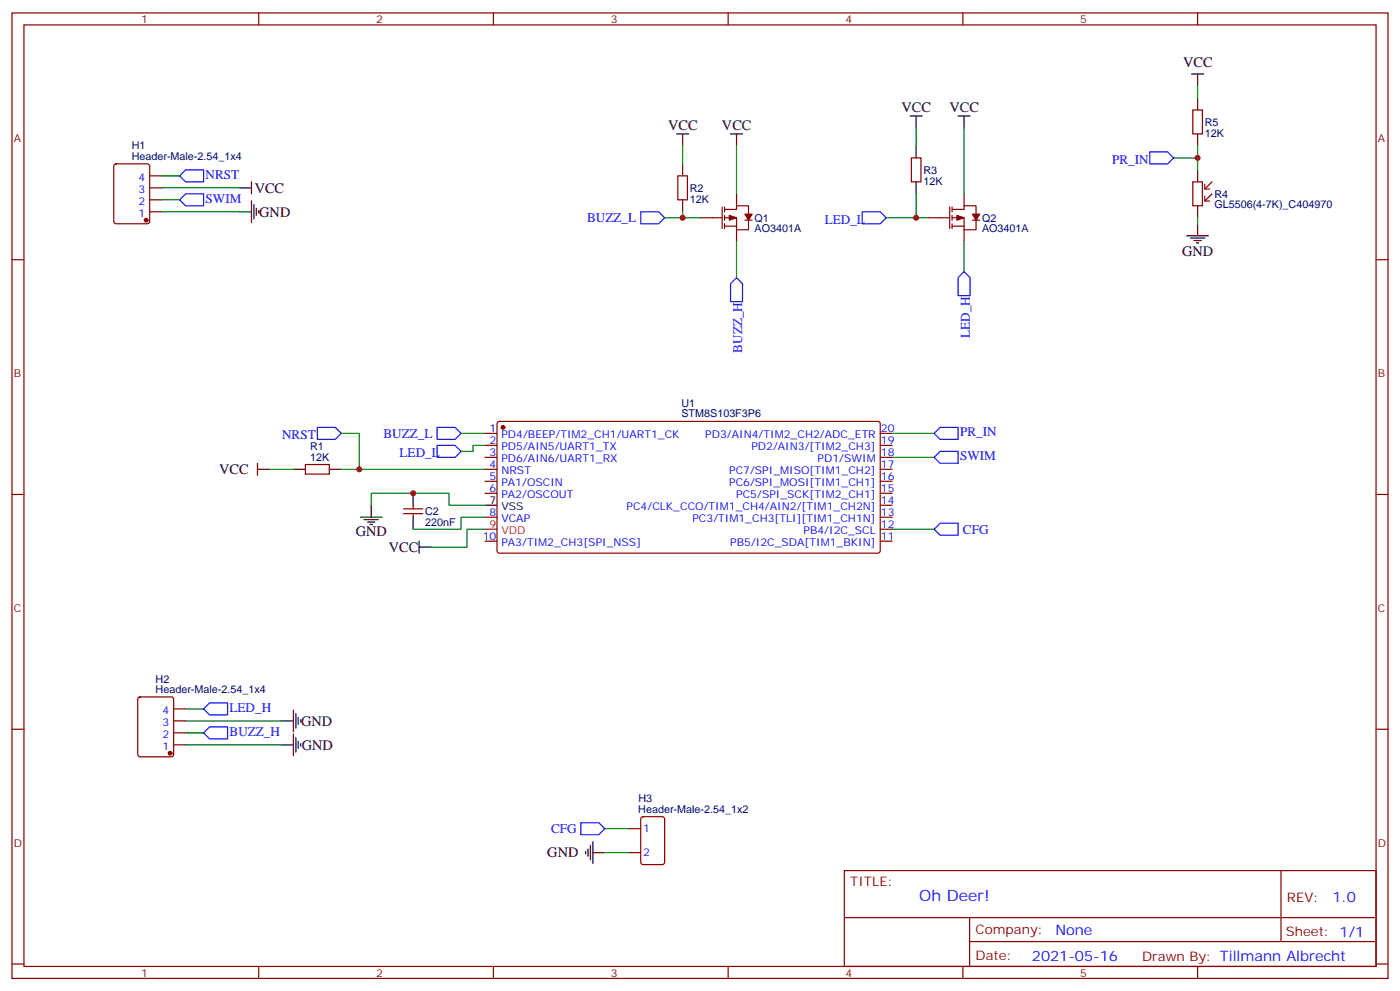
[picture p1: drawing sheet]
<svg xmlns="http://www.w3.org/2000/svg" width="412mm" height="292mm" viewBox="0 0 412 292" stroke-linecap="round" stroke-linejoin="round" font-family="sans-serif">
<g fill="none" stroke="#870000" stroke-width=".35">
<path d="M3.5 3.8h405.4v284.3h-405.4zM7.1 7.3h398.2v277.3h-398.2zM76.2 3.8v3.5M145.3 3.8v3.5M214.5 3.8v3.5M283.6 3.8v3.5M352.8 3.8v3.5M351.4 32.4h2.8v7h-2.8zM33.7 48.5l.5-.2h9.2l.6 .4 .1 16.5-.5 .6-9.4 .1-.6-.5-.1-16.4zM44.1 58.8h3.5M44.1 55.3h3.5M44.1 51.8h3.5"/>
<path d="M199.7 51.8h2.8v7h-2.8zM217 57.1v3.5M268.5 46.5h2.8v7.1h-2.8zM284 57.1v3.5M351.4 53.6h2.8v7h-2.8zM354.9 54.3v1.4h1.4M354.9 57.8v1.4h1.4M357 53.6l-2.1 2.1M357 57.1l-2.1 2.1M3.5 76.5h3.6M44.1 62.4h3.5M206.4 64.1h6.3"/>
<path d="M212.7 61v6.3M213.4 61.7h3.6v-1.1h3.5v2.5M213.4 64.1h3.6v3.6M213.4 66.6h3.6M213.4 61v1.4M213.4 63.4v1.4M213.4 65.9v1.4M217 67.7v3.5M219.4 64.8h2.1M220.5 64.8v2.9h-3.5M273.4 64.1h6.4M279.8 61v6.3"/>
<path d="M280.5 61.7h3.5v-1.1h3.5v2.5M280.5 64.1h3.5v3.6M280.5 66.6h3.5M280.5 61v1.4M280.5 63.4v1.4M280.5 65.9v1.4M284 67.7v3.5M286.5 64.8h2.1M287.5 64.8v2.9h-3.5M405.3 76.5h3.6M90 136.8h7v2.8h-7zM142.9 127.6h3.5"/>
<path d="M142.9 131.2h3.5M142.9 134.7h3.5M142.9 138.2h3.5M146.6 124.3l.5-.2 111.8 .1 .4 .6-.1 37.7-.6 .4-111.8-.1-.4-.6v-37.4zM259.3 127.6h3.5M259.3 131.2h3.5M259.3 134.7h3.5M259.3 138.2h3.5M3.5 145.6h3.6M118.9 151.3h5.6M118.9 149.9h5.6M121.7 148.8v1.1"/>
<path d="M121.7 151.3v1M142.9 141.7h3.5M142.9 145.3h3.5M142.9 152.3h3.5M142.9 159.4h3.5M259.3 141.7h3.5M259.3 145.3h3.5M259.3 152.3h3.5M259.3 159.4h3.5M259.3 155.9h3.5M259.3 148.8h3.5M405.3 145.6h3.6"/>
<path d="M3.5 214.8h3.6M40.8 205.5l.5-.3h9.1l.7 .5 .1 16.5-.5 .6-9.4 .1-.7-.5v-16.4zM51.2 219.4h3.5M51.2 215.8h3.5M51.2 212.3h3.5M51.2 208.8h3.5M405.3 214.8h3.6M185.2 244.1h3.5M185.2 251.1h3.5M189 240.7l.4-.2h5.7l.6 .5 .1 12.9-.5 .7h-5.9l-.6-.4-.1-13zM248.7 256.4h156.6v28.2h-156.6zM377.3 256.4v20.9"/>
<path d="M248.7 270.2h156.5M285.6 277.3h119.6M285.6 270.2v14.2M3.5 283.9h3.6M76.2 284.6v3.5M145.3 284.6v3.5M214.5 284.6v3.5M283.6 284.6v3.5M352.8 284.6v3.5M405.3 283.9h3.6"/>
</g>
<g fill="#870000" stroke="#870000" stroke-width=".35">
<path d="M214.8 63.4l2.2 .7-2.2 .7z"/>
<path d="M219.4 63.1h2.1l-1 1.7z"/>
<path d="M281.9 63.4l2.1 .7-2.1 .7z"/>
<path d="M286.5 63.1h2.1l-1.1 1.7z"/>
<circle cx="148.2" cy="125.9" r=".53"/>
<circle cx="43" cy="64.8" r=".53"/>
<circle cx="50.1" cy="221.8" r=".53"/>
</g>
<g fill="none" stroke="#000" stroke-width=".35">
<path d="M199.3 39.4h3.5M201.1 39.4v3.6M215.2 39.4h3.5M217 39.4v3.6M268.1 34.1h3.5M269.9 34.1v3.6M282.2 34.1h3.6M284 34.1v3.6M351 21.8h3.5M352.8 21.8v3.5M352.8 28.9v3.5M352.8 39.4v3.6"/>
<path d="M70.6 55.3h3.5M74.1 53.6v3.5M74.1 59.2v6.3M201.1 48.3v3.5M201.1 58.8v3.6M269.9 43v3.5M269.9 53.6v3.5M352.8 50v3.6M70.6 62.4h3.5M74.8 60.3v4.2M75.5 61.3v2.1M76.2 62v.7"/>
<path d="M349.6 69.4h6.4M350.7 70.1h4.2M351.7 70.8h2.1M352.4 71.5h.7M352.8 60.6v3.5M352.8 65.9v3.5M75.8 138.2h3.6M75.8 136.5v3.5M86.4 138.2h3.6M97 138.2h3.5M106.2 152.3h6.3M107.2 153h4.3"/>
<path d="M108.3 153.7h2.1M109 154.4h.7M109.4 148.8v3.5M121.7 145.3v3.5M121.7 152.3v3.6M123.5 159.4v3.5M142.9 148.8h3.5M123.5 161.1h3.5M82.9 219.4h3.5M82.9 212.3h3.5M86.4 209.1v6.4M86.4 216.2v6.3"/>
<path d="M87.1 210.2v4.2M87.1 217.2v4.3M87.8 211.2v2.2M87.8 218.3v2.1M88.5 211.9v.8M88.5 219v.7M172.5 250.8v.7M173.2 250v2.2M173.9 249v4.2M174.6 251.1h3.6M174.6 247.9v6.4"/>
</g>
<path d="M142.9 155.9h3.5" fill="none" stroke="#f00" stroke-width=".35"/>
<g fill="none" stroke="#008700" stroke-width=".35">
<path d="M269.9 37.7v5.3M284 37.7v19.4M352.8 25.3v3.6M47.6 55.3h23M47.6 58.8h5.3M47.6 51.8h5.3M201.1 43v5.3M217 43v14.1M269.9 57.1v7h3.5M345.7 46.5h7.1M352.8 43v7M47.6 62.4h23"/>
<path d="M195.8 64.1h5.3M201.1 62.4v1.7h5.3M217 71.2v10.6M261.1 64.1h8.8M284 71.2v8.8M352.8 64.1v1.8M79.4 138.2h7M100.5 138.2h42.4M100.5 127.6h5.3v10.6M135.8 127.6h7.1M142.9 131.2h-3.6v1.7h-3.5M262.8 134.7h12.4"/>
<path d="M262.8 127.6h12.4M109.4 148.8v-3.5h22.9v3.5h10.6M142.9 152.3h-7.1v3.6h-14.1M142.9 155.9h-5.3v5.2h-10.6M262.8 155.9h12.4M54.7 208.8h5.3M54.7 215.8h5.3M54.7 212.3h28.2M54.7 219.4h28.2M178.2 244.1h7M178.2 251.1h7"/>
</g>
<g fill="none" stroke="#00f" stroke-width=".35">
<path d="M52.9 58.8l1.8-1.7h5.3v3.5h-5.3zM52.9 51.8l1.8-1.8h5.3v3.6h-5.3zM338.7 44.7h5.3l1.7 1.8-1.7 1.8h-5.3zM188.7 62.4h5.3l1.8 1.7-1.8 1.8h-5.3zM254 62.4h5.3l1.8 1.7-1.8 1.8h-5.3zM217 81.8l1.7 1.7v5.3h-3.5v-5.3zM282.2 81.8l1.8-1.8 1.8 1.8v5.3h-3.6zM93.5 125.9h5.3l1.7 1.7-1.7 1.8h-5.3zM128.8 125.9h5.3l1.7 1.7-1.7 1.8h-5.3zM128.8 131.2h5.3l1.7 1.7-1.7 1.8h-5.3zM275.2 134.7l1.7-1.8h5.3v3.6h-5.3zM275.2 127.6l1.7-1.7h5.3v3.5h-5.3z"/>
<path d="M275.2 155.9l1.7-1.8h5.3v3.5h-5.3zM60 215.8l1.7-1.7h5.3v3.5h-5.3zM61.7 207h5.3v3.5h-5.3l-1.7-1.7zM171.1 242.3h5.3l1.8 1.8-1.8 1.7h-5.3z"/>
</g>
<g fill="#c00">
<circle cx="121.7" cy="145.3" r=".88"/>
<circle cx="105.8" cy="138.2" r=".88"/>
<circle cx="201.1" cy="64.1" r=".88"/>
<circle cx="269.9" cy="64.1" r=".88"/>
<circle cx="352.8" cy="46.5" r=".88"/>
</g>
<text font-size="4.6" fill="#00f" x="270.8" y="265.4">Oh Deer!</text>
<g font-size="4.2">
<text x="348.5" y="19.7">VCC</text>
<text x="265.6" y="33.1">VCC</text>
<text x="279.7" y="33.1">VCC</text>
<text x="196.8" y="38.4">VCC</text>
<text x="212.7" y="38.4">VCC</text>
<text x="75" y="56.7">VCC</text>
<text x="76.4" y="63.8">GND</text>
<text x="348.2" y="75.4">GND</text>
<text x="64.6" y="139.6">VCC</text>
<text x="104.8" y="158">GND</text>
<text x="114.6" y="162.6">VCC</text>
<text x="88.7" y="213.7">GND</text>
<text x="88.9" y="220.8">GND</text>
<text x="161.2" y="252.5">GND</text>
</g>
<g font-size="4.2" fill="#00f">
<text x="392.5" y="265.7">1.0</text>
<text x="310.9" y="275.2">None</text>
<text x="304" y="283">2021-05-16</text>
</g>
<g font-size="3.9" fill="#00f">
<text x="60.6" y="52.6">NRST</text>
<text x="327.6" y="48.2">PR_IN</text>
<text x="60.6" y="59.7">SWIM</text>
<text x="172.9" y="65.4">BUZZ_L</text>
<text x="243" y="65.8">LED_L</text>
<text x="285.7" y="99.6" transform="rotate(-90 285.7 99.6)">LED_H</text>
<text x="218.7" y="103.8" transform="rotate(-90 218.7 103.8)">BUZZ_H</text>
<text x="83.1" y="129.4">NRST</text>
<text x="113" y="128.9">BUZZ_L</text>
<text x="282.8" y="128.5">PR_IN</text>
<text x="117.7" y="134.6">LED_L</text>
<text x="282.8" y="135.5">SWIM</text>
<text x="283.7" y="157.1">CFG</text>
<text x="67.6" y="209.6">LED_H</text>
<text x="67.6" y="216.7">BUZZ_H</text>
<text x="162.3" y="245.3">CFG</text>
</g>
<g font-size="3.9" fill="#800">
<text x="250.5" y="261">TITLE:</text>
<text x="379.1" y="265.7">REV:</text>
<text x="287.4" y="275.2">Company:</text>
<text x="378.7" y="275.8">Sheet: 1/1</text>
<text x="287.4" y="282.9">Date:</text>
<text x="336.4" y="282.9">Drawn By: Tillmann Albrecht</text>
</g>
<g font-size="3.2" fill="#800">
<text x="41.6" y="6.8">1</text>
<text x="110.8" y="6.8">2</text>
<text x="179.9" y="6.8">3</text>
<text x="249.1" y="6.8">4</text>
<text x="318.2" y="6.8">5</text>
<text x="4.1" y="41.9">A</text>
<text x="405.9" y="41.9">A</text>
<text x="4.1" y="111.1">B</text>
<text x="405.9" y="111.1">B</text>
<text x="4.1" y="180.2">C</text>
<text x="405.9" y="180.2">C</text>
<text x="4.1" y="249.3">D</text>
<text x="405.9" y="249.3">D</text>
<text x="41.6" y="287.6">1</text>
<text x="110.8" y="287.6">2</text>
<text x="179.9" y="287.6">3</text>
<text x="249.1" y="287.6">4</text>
<text x="318.2" y="287.6">5</text>
</g>
<g font-size="3.2" fill="#000080">
<text x="354.9" y="40.2">12K</text>
<text x="354.9" y="37.1">R5</text>
<text x="38.8" y="47.2">Header-Male-2.54_1x4</text>
<text x="38.8" y="44">H1</text>
<text x="272" y="51.2">R3</text>
<text x="203.2" y="59.6">12K</text>
<text x="203.2" y="56.5">R2</text>
<text x="272" y="54.3">12K</text>
<text x="357.7" y="58.3">R4</text>
<text x="222.2" y="65.3">Q1</text>
<text x="289.3" y="65.3">Q2</text>
<text x="357.7" y="61.4">GL5506(4-7K)_C404970</text>
<text x="222.2" y="68.5">AO3401A</text>
<text x="289.3" y="68.5">AO3401A</text>
<text x="200.7" y="119.8">U1</text>
<text x="200.7" y="122.9">STM8S103F3P6</text>
<text x="91.4" y="135.7">12K</text>
<text x="91.4" y="132.6">R1</text>
<text x="125.2" y="154.9">220nF</text>
<text x="125.2" y="151.7">C2</text>
<text x="45.8" y="201">H2</text>
<text x="45.8" y="204.2">Header-Male-2.54_1x4</text>
<text x="188" y="239.5">Header-Male-2.54_1x2</text>
<text x="188" y="236.3">H3</text>
</g>
<g font-size="3.2" fill="#00f">
<text x="40.8" y="53.2">4</text>
<text x="40.8" y="56.7">3</text>
<text x="40.8" y="63.8">1</text>
<text x="40.8" y="60.3">2</text>
<text x="144.2" y="127.3">1</text>
<text x="144.2" y="130.8">2</text>
<text x="147.7" y="129">PD4/BEEP/TIM2_CH1/UART1_CK</text>
<text x="207.8" y="129">PD3/AIN4/TIM2_CH2/ADC_ETR</text>
<text x="259.5" y="130.8">19</text>
<text x="259.5" y="127.3">20</text>
<text x="144.2" y="134.3">3</text>
<text x="144.2" y="137.9">4</text>
<text x="147.7" y="132.6">PD5/AIN5/UART1_TX</text>
<text x="147.7" y="136.1">PD6/AIN6/UART1_RX</text>
<text x="221.3" y="132.6">PD2/AIN3/[TIM2_CH3]</text>
<text x="240.9" y="136.1">PD1/SWIM</text>
<text x="259.5" y="137.9">17</text>
<text x="259.5" y="134.3">18</text>
<text x="144.2" y="141.4">5</text>
<text x="147.7" y="139.6">NRST</text>
<text x="147.7" y="143.2">PA1/OSCIN</text>
<text x="214.8" y="143.2">PC6/SPI_MOSI[TIM1_CH1]</text>
<text x="214.8" y="139.6">PC7/SPI_MISO[TIM1_CH2]</text>
<text x="259.5" y="141.4">16</text>
<text x="144.2" y="144.9">6</text>
<text x="147.7" y="146.7">PA2/OSCOUT</text>
<text x="216.9" y="146.7">PC5/SPI_SCK[TIM2_CH1]</text>
<text x="259.5" y="148.4">14</text>
<text x="259.5" y="144.9">15</text>
<text x="144.2" y="152">8</text>
<text x="147.7" y="153.7">VCAP</text>
<text x="184.6" y="150.2">PC4/CLK_CCO/TIM1_CH4/AIN2/[TIM1_CH2N]</text>
<text x="204" y="153.7">PC3/TIM1_CH3[TLI][TIM1_CH1N]</text>
<text x="259.5" y="155.5">12</text>
<text x="259.5" y="152">13</text>
<text x="142.2" y="159">10</text>
<text x="147.7" y="160.8">PA3/TIM2_CH3[SPI_NSS]</text>
<text x="215.1" y="160.8">PB5/I2C_SDA[TIM1_BKIN]</text>
<text x="236.7" y="157.3">PB4/I2C_SCL</text>
<text x="259.5" y="159">11</text>
<text x="47.8" y="213.7">3</text>
<text x="47.8" y="210.2">4</text>
<text x="47.8" y="220.8">1</text>
<text x="47.8" y="217.2">2</text>
<text x="189.4" y="245.1">1</text>
<text x="189.4" y="252.2">2</text>
</g>
<g font-size="3.2">
<text x="144.2" y="148.4">7</text>
<text x="147.7" y="150.2">VSS</text>
</g>
<g font-size="3.2" fill="#f00">
<text x="144.2" y="155.5">9</text>
<text x="147.7" y="157.3">VDD</text>
</g>
</svg>
